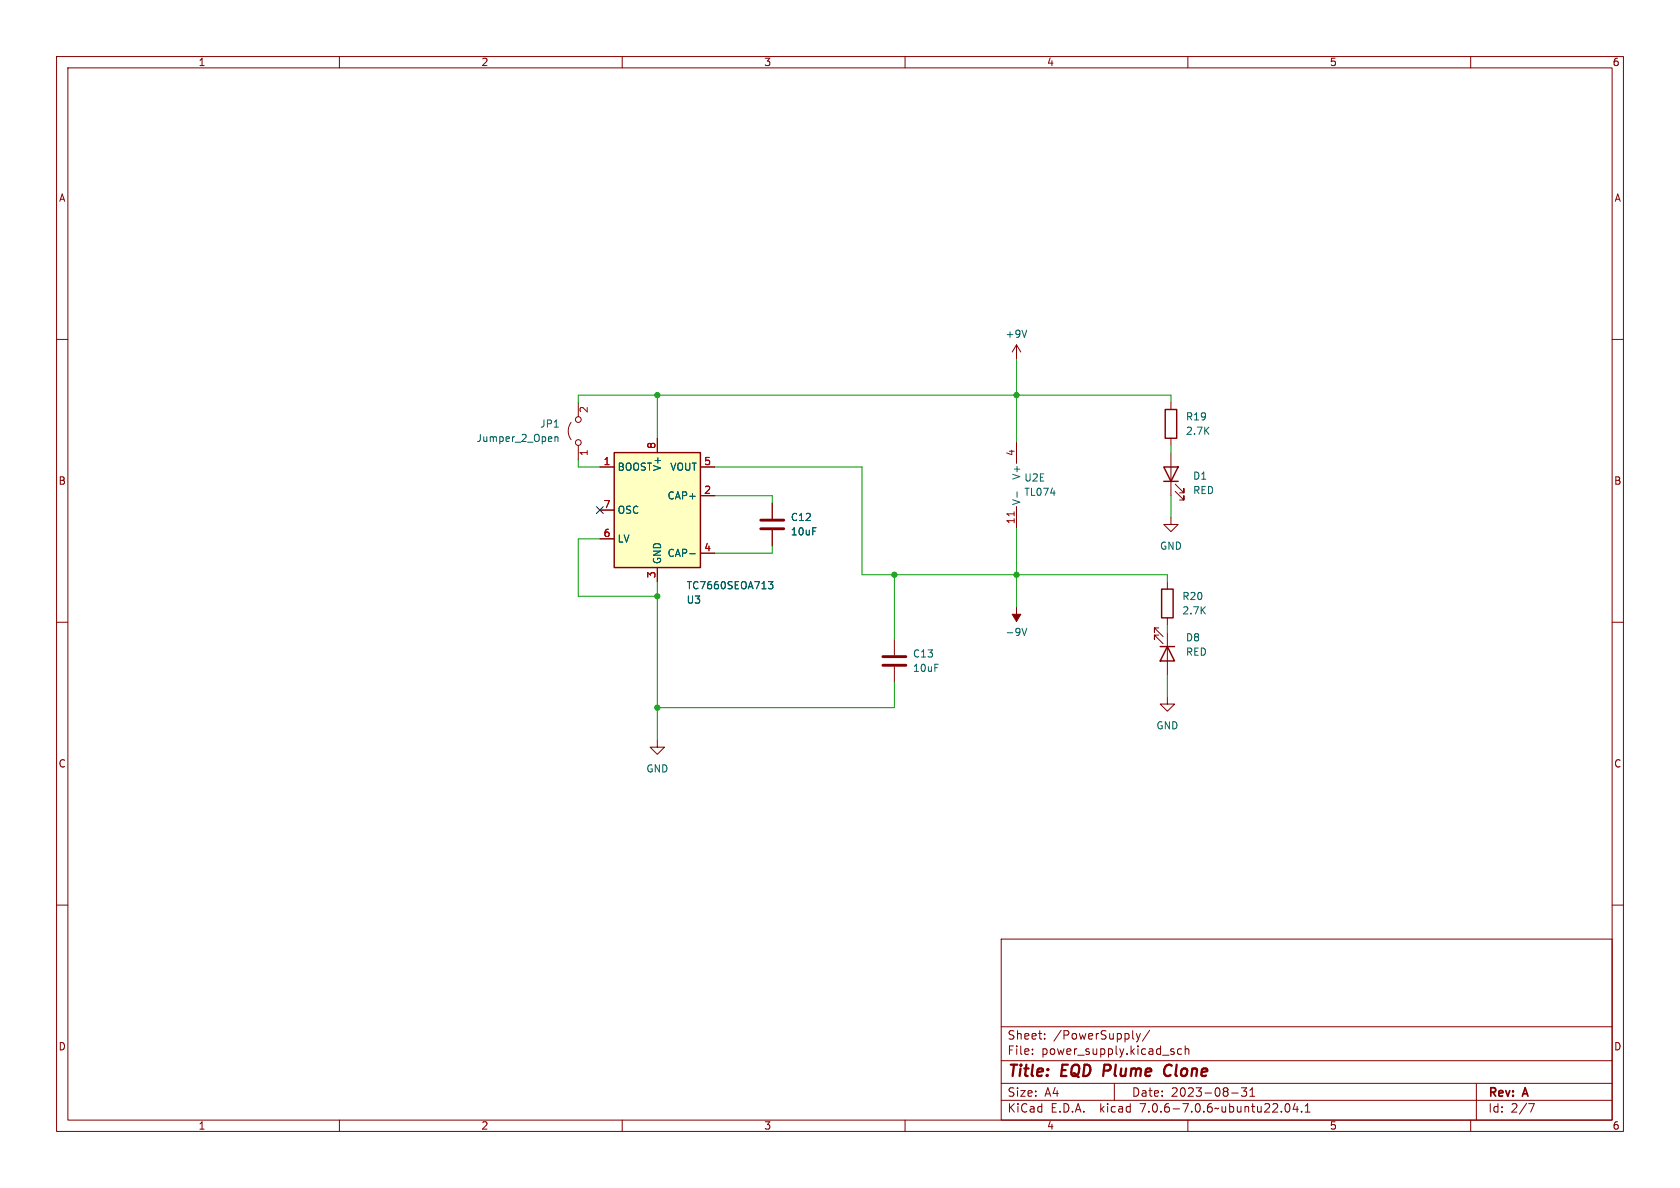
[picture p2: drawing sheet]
<svg xmlns="http://www.w3.org/2000/svg" width="297mm" height="210mm" viewBox="0 0 297 210" stroke-linecap="round" stroke-linejoin="round" font-family="sans-serif">
<g fill="none" stroke="#840000" stroke-width=".18">
<path d="M10 10h277v190h-277zM12 12h273v186h-273zM60 10v2M110 10v2M160 10v2M210 10v2M260 10v2M10 60h2M285 60h2M101 74.7a2.54 2.54 0 0 0 0 3M102.2 71.1v2.6M102.2 78.7v2.6"/>
<path d="M116.2 77.5v2.5M179.7 61l-.8 1.2M179.7 61v2.5M179.7 78.1v3.8M179.7 61l.8 1.2M207 71.1v1.3M207 77.5v1.2M106 82.6h2.6M106 95.3h2.6M106 90.2h2.6M123.8 82.6h2.6M123.8 87.6h2.6"/>
<path d="M123.8 97.8h2.6M136.5 88.9v2.8M136.5 93.7v2.8M179.7 89.5v3.8M207 91.4v1.3h1.3l-1.3 1.3-1.3-1.3h1.3M207 80v7.6M207.8 86.9l1.5 1.5v-.8v.8h-.8M207.8 85.6l1.5 1.5v-.7v.7h-.8M10 110h2M116.2 100.3v2.6M158.1 113v2.8M158.1 117.9v2.8"/>
<path d="M179.7 107.3v2.6M204.9 111h-.8v.8v-.8l1.5 1.5M204.9 112.3h-.8v.7v-.7l1.5 1.5M206.4 102.9v1.2M206.4 109.2v1.3M206.4 111.8v7.6M285 110h2M116.2 130.8v1.3h1.3l-1.3 1.3-1.3-1.3h1.3M206.4 123.2v1.3h1.2l-1.2 1.2-1.3-1.2h1.3M10 160h2M285 160h2M177 166h108v32h-108z"/>
<path d="M60 198v2M110 198v2M160 198v2M177 194.5h108M177 191.5h108M177 187.5h108M177 181.5h108M182.5 186.3v.1M182.5 185.5v.1M184.7 183.6v.1M184.7 182.8v.1M197 191.5v3"/>
<path d="M200.9 182.7l.3 1M201.2 183.7l-.1 .4-.2 .1M201.6 182.7l-.4 1M203.2 182.1l-1.2 2M207.4 185.9l.2 .2-.2 .3M207.4 185.4l.1 .1M208.9 185.5l-.4-.1-.3 .3v.4l.1 .2h.6M209.5 185.5l.2-.1 .4 .1 .1 .9M209.5 184.9v1.5M210 198v2M217.7 193.2h1.2M219.5 192.3h.9l-.5 .6 .4 .1v.7l-.2 .1h-.4l-.2-.1"/>
<path d="M221 193.8h.8M221 192.7l.4-.4v1.5M227.3 195.2l.2-.1a.81 .81 0 0 1 .6 .6 .81 .81 0 0 1-.3 .8l-.1 .1a.81 .81 0 0 1-.4-1.4zM229 195l-.4 1.1h.9M229.3 195.6v1M230.1 196.5v.1M230.7 196.6h.9M230.7 195.5l.5-.4v1.5M260 198v2M261 191.5v6.5M270.2 195.1h1l-.6 1.5"/>
<circle cx="102.2" cy="78.2" r=".51"/>
<circle cx="102.2" cy="74.2" r=".51"/>
</g>
<path d="M195.3 188.2l-.3 2M206.8 188.2a1.13 1.13 0 0 0-1 .7 1.13 1.13 0 0 0 .3 1.2l.2 .1 .5-.1" fill="none" stroke="#840000" stroke-width=".4"/>
<path d="M181.5 58.4l-.4 1.2M98.1 77.2v.8M98.1 77.3l.2-.1 .3 .1v.7M121.9 97.9h1M179.8 86.9v1M135.8 102.8h.8l-.4 .5 .4 .1v.6l-.2 .1-.5-.1M180.7 111.1l.4 1.2 .4-1.2" fill="none" stroke="#006464" stroke-width=".18"/>
<path d="M134.5 93.5h4.1M134.5 91.9h4.1M156.1 117.6h4M156.1 116.1h4" fill="none" stroke="#840000" stroke-width=".51"/>
<path d="M178.9 108.6h1.6l-.8 1.3z" fill="#840000" stroke="#840000" stroke-width=".18"/>
<path d="M206 72.4h2v5.1h-2zM108.6 80h15.2v20.3h-15.2zM205.7 82.6h2.6l-1.3 2.5zM205.7 85.1h2.6M205.1 114.3h2.5M205.4 104.1h2v5.1h-2zM206.4 114.3l1.2 2.5h-2.5z" fill="none" stroke="#840000" stroke-width=".25"/>
<path d="M108.6 80h15.2v20.3h-15.2z" fill="#ffffc2" stroke="#ffffc2" stroke-width=".18"/>
<path d="M179.3 90.5v.7" fill="none" stroke="#a90000" stroke-width=".18"/>
<g fill="none" stroke="#009600" stroke-width=".18">
<path d="M102.2 71.1v-1.2h104.8v1.2M116.2 69.9v7.6M179.7 63.5v14.6M207 78.7v1.3M102.2 81.3v1.3h3.8M106 95.3h-3.8v10.1h14M126.4 82.6h26v19h54v1.3M126.4 87.6h10.1v1.3M136.5 96.5v1.3h-10.1M179.7 93.3v14M207 87.6v3.8M116.2 102.9v27.9"/>
<path d="M158.1 101.6v11.4M206.4 110.5v1.3M206.4 119.4v3.8M158.1 120.7v4.4h-41.9"/>
</g>
<path d="M105.4 89.6l1.3 1.2M106.7 89.6l-1.3 1.2" fill="none" stroke="#000084" stroke-width=".18"/>
<g fill="#009600" stroke="#009600" stroke-width=".18">
<circle cx="116.2" cy="105.4" r=".46"/>
<circle cx="116.2" cy="69.9" r=".46"/>
<circle cx="116.2" cy="125.1" r=".46"/>
<circle cx="179.7" cy="69.9" r=".46"/>
<circle cx="179.7" cy="101.6" r=".46"/>
<circle cx="158.1" cy="101.6" r=".46"/>
</g>
<g font-size="2.8" fill="#840000">
<text x="178" y="190.9">Title:</text>
<text x="187.7" y="190.9">EQD</text>
<text x="195.9" y="190.9">Plume</text>
<text x="207.4" y="190.9">Clone</text>
</g>
<g font-size="2.1" fill="#840000">
<text x="178" y="184">Sheet:</text>
<text x="186.2" y="184">/PowerSupply/</text>
<text x="178" y="186.7">File:</text>
<text x="184.1" y="186.7">power_supply.kicad_sch</text>
<text x="178" y="196.9">KiCad</text>
<text x="178" y="194.1">Size:</text>
<text x="184.7" y="194.1">A4</text>
<text x="185.7" y="196.9">E.D.A.</text>
<text x="194.6" y="196.9">kicad</text>
<text x="200" y="194.1">Date:</text>
<text x="201.8" y="196.9">7.0.6-7.0.6~ubuntu22.04.1</text>
<text x="207" y="194.1">2023-08-31</text>
<text x="263" y="194.3">Rev:</text>
<text x="263" y="196.9">Id:</text>
<text x="267.1" y="196.9">2/7</text>
<text x="269.4" y="194.3">A</text>
</g>
<g font-size="1.8" fill="#840000">
<text x="35" y="11.9">1</text>
<text x="85" y="11.9">2</text>
<text x="135" y="11.9">3</text>
<text x="185" y="11.9">4</text>
<text x="235" y="11.9">5</text>
<text x="285" y="11.9">6</text>
<text x="10.3" y="35.9">A</text>
<text x="285.3" y="35.9">A</text>
<text x="10.3" y="85.9">B</text>
<text x="285.3" y="85.9">B</text>
<text x="10.3" y="135.9">C</text>
<text x="285.3" y="135.9">C</text>
<text x="10.3" y="185.9">D</text>
<text x="285.3" y="185.9">D</text>
<text x="35" y="199.9">1</text>
<text x="85" y="199.9">2</text>
<text x="135" y="199.9">3</text>
<text x="185" y="199.9">4</text>
<text x="235" y="199.9">5</text>
<text x="285" y="199.9">6</text>
</g>
<g font-size="1.8" fill="#006464">
<text x="177.7" y="59.9">+9V</text>
<text x="95.4" y="75.8">JP1</text>
<text x="209.6" y="74.5">R19</text>
<text x="209.6" y="77.1">2.7K</text>
<text x="84.2" y="78.3">Jumper_2_Open</text>
<text x="109.1" y="83.4">BOOST</text>
<text x="117.1" y="83.4" transform="rotate(-90 117.1 83.4)">V+</text>
<text x="118.4" y="83.4">VOUT</text>
<text x="117.9" y="88.5">CAP+</text>
<text x="180.6" y="89.4" transform="rotate(-90 180.6 89.4)">V-</text>
<text x="180.6" y="84.9" transform="rotate(-90 180.6 84.9)">V+</text>
<text x="181" y="85.3">U2E</text>
<text x="181" y="87.9">TL074</text>
<text x="210.8" y="85">D1</text>
<text x="210.8" y="87.5">RED</text>
<text x="109.1" y="91">OSC</text>
<text x="139.7" y="92.3">C12</text>
<text x="139.7" y="94.8">10uF</text>
<text x="109.1" y="96.1">LV</text>
<text x="117.1" y="99.8" transform="rotate(-90 117.1 99.8)">GND</text>
<text x="117.9" y="98.7">CAP-</text>
<text x="205" y="97.4">GND</text>
<text x="121.3" y="104.4">TC7660SEOA713</text>
<text x="121.3" y="106.9">U3</text>
<text x="208.9" y="106.3">R20</text>
<text x="177.7" y="112.6">-9V</text>
<text x="208.9" y="108.8">2.7K</text>
<text x="209.6" y="113.6">D8</text>
<text x="161.3" y="116.4">C13</text>
<text x="161.3" y="119">10uF</text>
<text x="209.6" y="116.1">RED</text>
<text x="204.3" y="129.1">GND</text>
<text x="114.2" y="136.8">GND</text>
</g>
<g font-size="1.8" fill="#a90000">
<text x="104.2" y="73.1" transform="rotate(-90 104.2 73.1)">2</text>
<text x="104.2" y="80.7" transform="rotate(-90 104.2 80.7)">1</text>
<text x="106.6" y="82.3">1</text>
<text x="116" y="79.4" transform="rotate(-90 116 79.4)">8</text>
<text x="124.4" y="82.3">5</text>
<text x="179.5" y="80.7" transform="rotate(-90 179.5 80.7)">4</text>
<text x="106.6" y="89.9">7</text>
<text x="124.4" y="87.4">2</text>
<text x="106.6" y="95">6</text>
<text x="179.5" y="92.8" transform="rotate(-90 179.5 92.8)">11</text>
<text x="124.4" y="97.5">4</text>
<text x="116" y="102.3" transform="rotate(-90 116 102.3)">3</text>
</g>
</svg>
